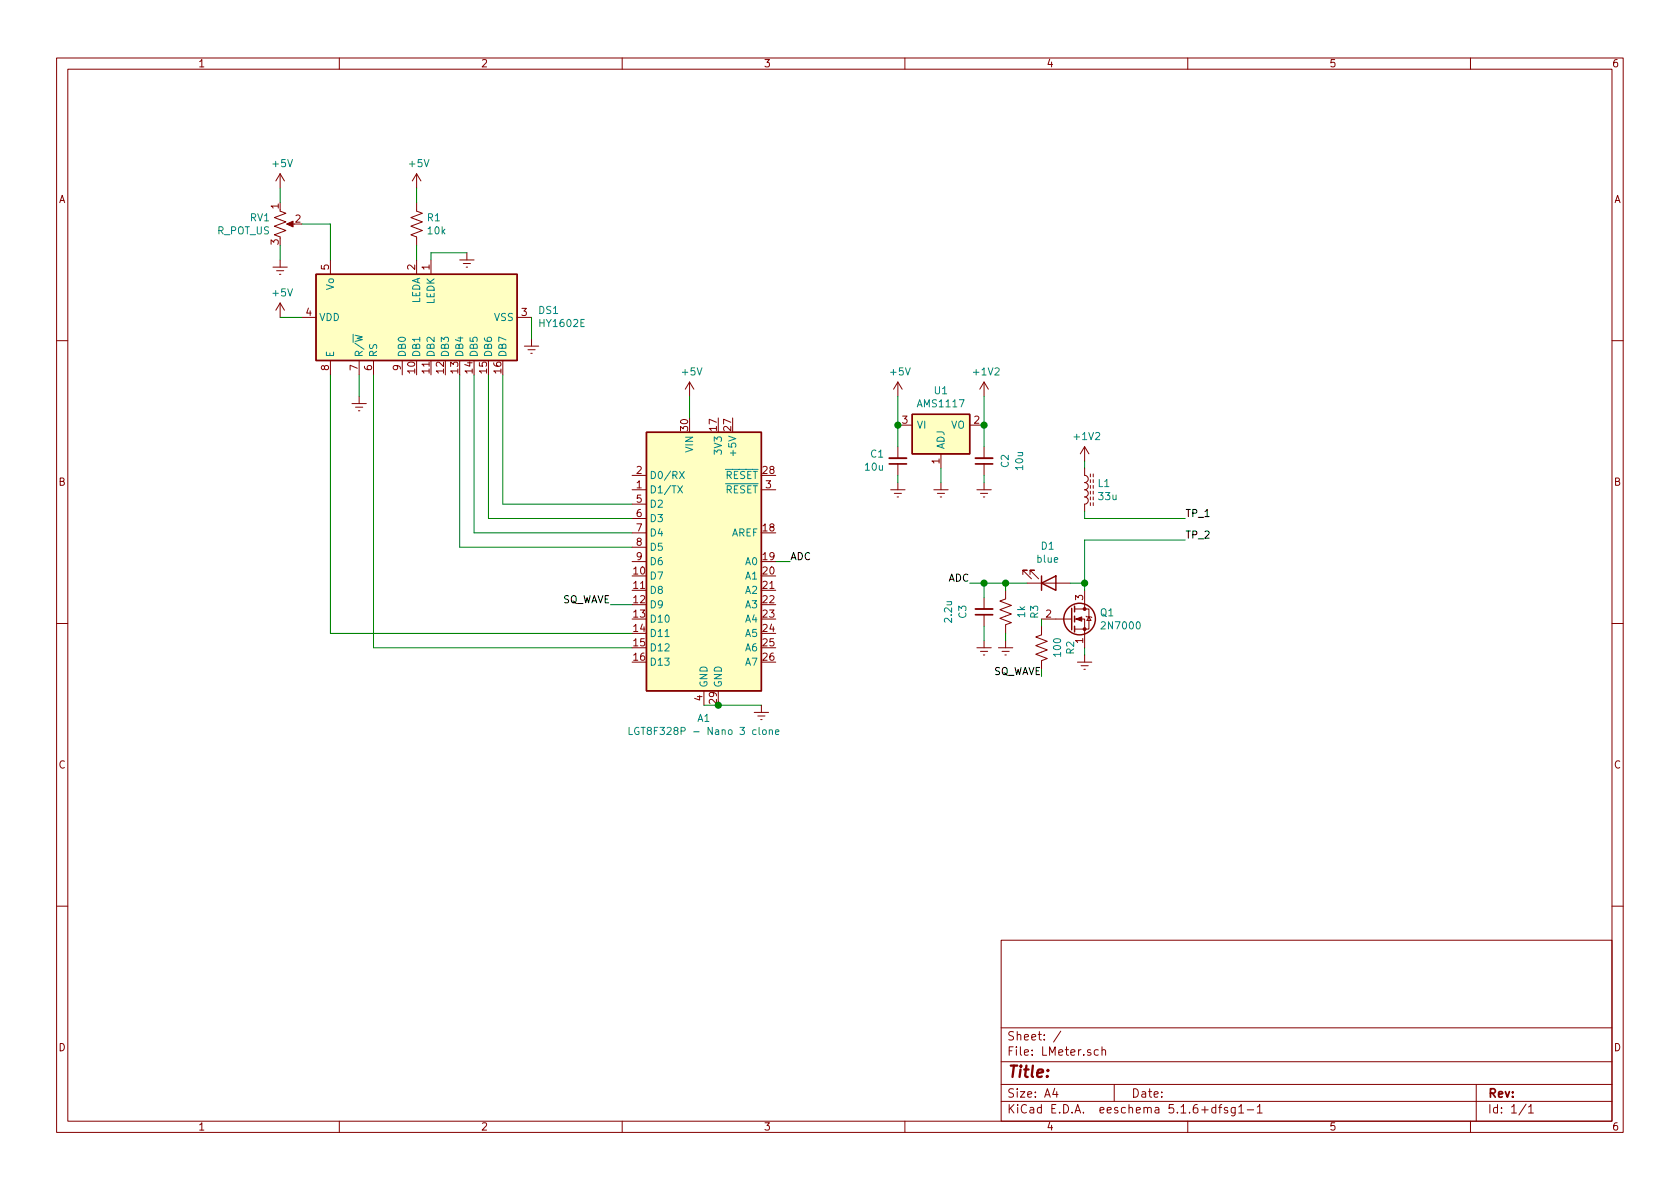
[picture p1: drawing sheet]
EESchema Schematic File Version 4
EELAYER 30 0
EELAYER END
$Descr A4 11693 8268
encoding utf-8
Sheet 1 1
Title ""
Date ""
Rev ""
Comp ""
Comment1 ""
Comment2 ""
Comment3 ""
Comment4 ""
$EndDescr
$Comp
L MCU_Module:Arduino_Nano_v3.x A1
U 1 1
P 4900 3900
F 0 "A1" H 4900 2811 50  0000 C CNN
F 1 "LGT8F328P - Nano 3 clone" H 4900 2720 50  0000 C CNN
F 2 "Module:Arduino_Nano" H 4900 3900 50  0001 C CIN
F 3 "http://www.mouser.com/pdfdocs/Gravitech_Arduino_Nano3_0.pdf" H 4900 3900 50  0001 C CNN
	1    4900 3900
	1    0    0    -1  
$EndComp
$Comp
L Display_Character:HY1602E DS1
U 1 1
P 2900 2200
F 0 "DS1" V 2946 1356 50  0000 R CNN
F 1 "HY1602E" V 2855 1356 50  0000 R CNN
F 2 "Display:HY1602E" H 2900 1300 50  0001 C CIN
F 3 "http://www.icbank.com/data/ICBShop/board/HY1602E.pdf" H 3100 2300 50  0001 C CNN
	1    2900 2200
	0    -1   -1   0   
$EndComp
$Comp
L power:Earth #PWR04
U 1 1
P 2500 2750
F 0 "#PWR04" H 2500 2500 50  0001 C CNN
F 1 "Earth" H 2500 2600 50  0001 C CNN
F 2 "" H 2500 2750 50  0001 C CNN
F 3 "~" H 2500 2750 50  0001 C CNN
	1    2500 2750
	1    0    0    -1  
$EndComp
$Comp
L power:Earth #PWR07
U 1 1
P 3700 2350
F 0 "#PWR07" H 3700 2100 50  0001 C CNN
F 1 "Earth" H 3700 2200 50  0001 C CNN
F 2 "" H 3700 2350 50  0001 C CNN
F 3 "~" H 3700 2350 50  0001 C CNN
	1    3700 2350
	1    0    0    -1  
$EndComp
$Comp
L power:Earth #PWR06
U 1 1
P 3250 1750
F 0 "#PWR06" H 3250 1500 50  0001 C CNN
F 1 "Earth" H 3250 1600 50  0001 C CNN
F 2 "" H 3250 1750 50  0001 C CNN
F 3 "~" H 3250 1750 50  0001 C CNN
	1    3250 1750
	1    0    0    -1  
$EndComp
$Comp
L power:Earth #PWR02
U 1 1
P 1950 1800
F 0 "#PWR02" H 1950 1550 50  0001 C CNN
F 1 "Earth" H 1950 1650 50  0001 C CNN
F 2 "" H 1950 1800 50  0001 C CNN
F 3 "~" H 1950 1800 50  0001 C CNN
	1    1950 1800
	1    0    0    -1  
$EndComp
$Comp
L power:Earth #PWR09
U 1 1
P 5300 4900
F 0 "#PWR09" H 5300 4650 50  0001 C CNN
F 1 "Earth" H 5300 4750 50  0001 C CNN
F 2 "" H 5300 4900 50  0001 C CNN
F 3 "~" H 5300 4900 50  0001 C CNN
	1    5300 4900
	1    0    0    -1  
$EndComp
Connection ~ 5000 4900
Wire Wire Line
	5000 4900 5300 4900
Wire Wire Line
	2500 2600 2500 2750
Wire Wire Line
	3700 2200 3700 2350
$Comp
L power:+5V #PWR01
U 1 1
P 1950 1300
F 0 "#PWR01" H 1950 1150 50  0001 C CNN
F 1 "+5V" H 1965 1473 50  0000 C CNN
F 2 "" H 1950 1300 50  0001 C CNN
F 3 "" H 1950 1300 50  0001 C CNN
	1    1950 1300
	1    0    0    -1  
$EndComp
$Comp
L power:+5V #PWR05
U 1 1
P 2900 1300
F 0 "#PWR05" H 2900 1150 50  0001 C CNN
F 1 "+5V" H 2915 1473 50  0000 C CNN
F 2 "" H 2900 1300 50  0001 C CNN
F 3 "" H 2900 1300 50  0001 C CNN
	1    2900 1300
	1    0    0    -1  
$EndComp
$Comp
L power:+5V #PWR03
U 1 1
P 1950 2200
F 0 "#PWR03" H 1950 2050 50  0001 C CNN
F 1 "+5V" H 1965 2373 50  0000 C CNN
F 2 "" H 1950 2200 50  0001 C CNN
F 3 "" H 1950 2200 50  0001 C CNN
	1    1950 2200
	1    0    0    -1  
$EndComp
$Comp
L power:+5V #PWR08
U 1 1
P 4800 2750
F 0 "#PWR08" H 4800 2600 50  0001 C CNN
F 1 "+5V" H 4815 2923 50  0000 C CNN
F 2 "" H 4800 2750 50  0001 C CNN
F 3 "" H 4800 2750 50  0001 C CNN
	1    4800 2750
	1    0    0    -1  
$EndComp
Wire Wire Line
	1950 2200 2100 2200
Wire Wire Line
	3000 1800 3000 1750
Wire Wire Line
	3000 1750 3250 1750
Wire Wire Line
	4800 2750 4800 2900
Wire Wire Line
	3500 2600 3500 3500
Wire Wire Line
	3500 3500 4400 3500
Wire Wire Line
	3400 2600 3400 3600
Wire Wire Line
	3400 3600 4400 3600
Wire Wire Line
	3300 2600 3300 3700
Wire Wire Line
	3300 3700 4400 3700
Wire Wire Line
	3200 2600 3200 3800
Wire Wire Line
	3200 3800 4400 3800
Wire Wire Line
	2300 2600 2300 4400
Wire Wire Line
	2300 4400 4400 4400
Wire Wire Line
	2600 2600 2600 4500
Wire Wire Line
	2600 4500 4400 4500
$Comp
L Device:R_POT_US RV1
U 1 1
P 1950 1550
F 0 "RV1" H 1883 1596 50  0000 R CNN
F 1 "R_POT_US" H 1883 1505 50  0000 R CNN
F 2 "" H 1950 1550 50  0001 C CNN
F 3 "~" H 1950 1550 50  0001 C CNN
	1    1950 1550
	1    0    0    -1  
$EndComp
Wire Wire Line
	1950 1300 1950 1400
Wire Wire Line
	1950 1700 1950 1800
Wire Wire Line
	2100 1550 2300 1550
Wire Wire Line
	2300 1550 2300 1800
$Comp
L Device:R_US R1
U 1 1
P 2900 1550
F 0 "R1" H 2968 1596 50  0000 L CNN
F 1 "10k" H 2968 1505 50  0000 L CNN
F 2 "" V 2940 1540 50  0001 C CNN
F 3 "~" H 2900 1550 50  0001 C CNN
	1    2900 1550
	1    0    0    -1  
$EndComp
Wire Wire Line
	2900 1300 2900 1400
Wire Wire Line
	2900 1700 2900 1800
Wire Wire Line
	4400 4200 4250 4200
Text Label 4250 4200 2    50   ~ 0
SQ_WAVE
$Comp
L Transistor_FET:2N7000 Q1
U 1 1
P 7450 4300
F 0 "Q1" H 7654 4346 50  0000 L CNN
F 1 "2N7000" H 7654 4255 50  0000 L CNN
F 2 "Package_TO_SOT_THT:TO-92_Inline" H 7650 4225 50  0001 L CIN
F 3 "https://www.fairchildsemi.com/datasheets/2N/2N7000.pdf" H 7450 4300 50  0001 L CNN
	1    7450 4300
	1    0    0    -1  
$EndComp
$Comp
L Regulator_Linear:AMS1117 U1
U 1 1
P 6550 2950
F 0 "U1" H 6550 3192 50  0000 C CNN
F 1 "AMS1117" H 6550 3101 50  0000 C CNN
F 2 "Package_TO_SOT_SMD:SOT-223-3_TabPin2" H 6550 3150 50  0001 C CNN
F 3 "http://www.advanced-monolithic.com/pdf/ds1117.pdf" H 6650 2700 50  0001 C CNN
	1    6550 2950
	1    0    0    -1  
$EndComp
$Comp
L power:Earth #PWR011
U 1 1
P 6550 3350
F 0 "#PWR011" H 6550 3100 50  0001 C CNN
F 1 "Earth" H 6550 3200 50  0001 C CNN
F 2 "" H 6550 3350 50  0001 C CNN
F 3 "~" H 6550 3350 50  0001 C CNN
	1    6550 3350
	1    0    0    -1  
$EndComp
$Comp
L power:+5V #PWR010
U 1 1
P 6250 2750
F 0 "#PWR010" H 6250 2600 50  0001 C CNN
F 1 "+5V" H 6265 2923 50  0000 C CNN
F 2 "" H 6250 2750 50  0001 C CNN
F 3 "" H 6250 2750 50  0001 C CNN
	1    6250 2750
	1    0    0    -1  
$EndComp
$Comp
L power:+1V2 #PWR014
U 1 1
P 6850 2750
F 0 "#PWR014" H 6850 2600 50  0001 C CNN
F 1 "+1V2" H 6865 2923 50  0000 C CNN
F 2 "" H 6850 2750 50  0001 C CNN
F 3 "" H 6850 2750 50  0001 C CNN
	1    6850 2750
	1    0    0    -1  
$EndComp
$Comp
L Device:C_Small C2
U 1 1
P 6850 3200
F 0 "C2" V 6700 3200 50  0000 C CNN
F 1 "10u" V 6600 3200 50  0000 C CNN
F 2 "" H 6850 3200 50  0001 C CNN
F 3 "~" H 6850 3200 50  0001 C CNN
	1    6850 3200
	-1   0    0    1   
$EndComp
$Comp
L Device:C_Small C1
U 1 1
P 6250 3200
F 0 "C1" H 6158 3154 50  0000 R CNN
F 1 "10u" H 6158 3245 50  0000 R CNN
F 2 "" H 6250 3200 50  0001 C CNN
F 3 "~" H 6250 3200 50  0001 C CNN
	1    6250 3200
	1    0    0    1   
$EndComp
$Comp
L Device:R_US R2
U 1 1
P 7250 4500
F 0 "R2" V 7045 4500 50  0000 C CNN
F 1 "100" V 7136 4500 50  0000 C CNN
F 2 "" V 7290 4490 50  0001 C CNN
F 3 "~" H 7250 4500 50  0001 C CNN
	1    7250 4500
	-1   0    0    -1  
$EndComp
$Comp
L power:Earth #PWR013
U 1 1
P 7550 4550
F 0 "#PWR013" H 7550 4300 50  0001 C CNN
F 1 "Earth" H 7550 4400 50  0001 C CNN
F 2 "" H 7550 4550 50  0001 C CNN
F 3 "~" H 7550 4550 50  0001 C CNN
	1    7550 4550
	-1   0    0    -1  
$EndComp
$Comp
L Device:L_Core_Ferrite L1
U 1 1
P 7550 3400
F 0 "L1" H 7638 3446 50  0000 L CNN
F 1 "33u" H 7638 3355 50  0000 L CNN
F 2 "" H 7550 3400 50  0001 C CNN
F 3 "~" H 7550 3400 50  0001 C CNN
	1    7550 3400
	1    0    0    -1  
$EndComp
$Comp
L power:+1V2 #PWR012
U 1 1
P 7550 3200
F 0 "#PWR012" H 7550 3050 50  0001 C CNN
F 1 "+1V2" H 7565 3373 50  0000 C CNN
F 2 "" H 7550 3200 50  0001 C CNN
F 3 "" H 7550 3200 50  0001 C CNN
	1    7550 3200
	1    0    0    -1  
$EndComp
Wire Wire Line
	7550 3600 8250 3600
Text Label 8250 3600 0    50   ~ 0
TP_1
Wire Wire Line
	7550 3750 8250 3750
Text Label 8250 3750 0    50   ~ 0
TP_2
$Comp
L Device:C_Small C3
U 1 1
P 6850 4250
F 0 "C3" V 6700 4250 50  0000 C CNN
F 1 "2.2u" V 6600 4250 50  0000 C CNN
F 2 "" H 6850 4250 50  0001 C CNN
F 3 "~" H 6850 4250 50  0001 C CNN
	1    6850 4250
	1    0    0    1   
$EndComp
$Comp
L Device:R_US R3
U 1 1
P 7000 4250
F 0 "R3" V 6795 4250 50  0000 C CNN
F 1 "1k" V 6886 4250 50  0000 C CNN
F 2 "" V 7040 4240 50  0001 C CNN
F 3 "~" H 7000 4250 50  0001 C CNN
	1    7000 4250
	-1   0    0    -1  
$EndComp
Wire Wire Line
	4900 4900 5000 4900
Wire Wire Line
	6850 4050 6850 4150
Wire Wire Line
	7550 3550 7550 3600
Wire Wire Line
	7550 3200 7550 3250
$Comp
L Device:LED D1
U 1 1
P 7300 4050
F 0 "D1" H 7293 3795 50  0000 C CNN
F 1 "blue" H 7293 3886 50  0000 C CNN
F 2 "" H 7300 4050 50  0001 C CNN
F 3 "~" H 7300 4050 50  0001 C CNN
	1    7300 4050
	1    0    0    1   
$EndComp
$Comp
L power:Earth #PWR015
U 1 1
P 6850 4450
F 0 "#PWR015" H 6850 4200 50  0001 C CNN
F 1 "Earth" H 6850 4300 50  0001 C CNN
F 2 "" H 6850 4450 50  0001 C CNN
F 3 "~" H 6850 4450 50  0001 C CNN
	1    6850 4450
	-1   0    0    -1  
$EndComp
Wire Wire Line
	7550 4050 7450 4050
Wire Wire Line
	7550 3750 7550 4050
Connection ~ 7550 4050
Wire Wire Line
	7000 4100 7000 4050
Wire Wire Line
	7000 4050 6850 4050
Wire Wire Line
	6850 4050 6750 4050
Connection ~ 6850 4050
Text Label 6750 4050 2    50   ~ 0
ADC
Text Label 5500 3900 0    50   ~ 0
ADC
Wire Wire Line
	5400 3900 5500 3900
Wire Wire Line
	6250 2950 6250 3100
Connection ~ 6250 2950
$Comp
L power:Earth #PWR?
U 1 1
P 6250 3350
F 0 "#PWR?" H 6250 3100 50  0001 C CNN
F 1 "Earth" H 6250 3200 50  0001 C CNN
F 2 "" H 6250 3350 50  0001 C CNN
F 3 "~" H 6250 3350 50  0001 C CNN
	1    6250 3350
	1    0    0    -1  
$EndComp
Wire Wire Line
	6250 3350 6250 3300
Wire Wire Line
	6250 2750 6250 2950
Wire Wire Line
	6850 2750 6850 2950
Wire Wire Line
	6550 3250 6550 3350
Wire Wire Line
	6850 2950 6850 3100
Connection ~ 6850 2950
$Comp
L power:Earth #PWR?
U 1 1
P 6850 3350
F 0 "#PWR?" H 6850 3100 50  0001 C CNN
F 1 "Earth" H 6850 3200 50  0001 C CNN
F 2 "" H 6850 3350 50  0001 C CNN
F 3 "~" H 6850 3350 50  0001 C CNN
	1    6850 3350
	1    0    0    -1  
$EndComp
Wire Wire Line
	6850 3350 6850 3300
Wire Wire Line
	7550 4050 7550 4100
Wire Wire Line
	7550 4500 7550 4550
$Comp
L power:Earth #PWR?
U 1 1
P 7000 4450
F 0 "#PWR?" H 7000 4200 50  0001 C CNN
F 1 "Earth" H 7000 4300 50  0001 C CNN
F 2 "" H 7000 4450 50  0001 C CNN
F 3 "~" H 7000 4450 50  0001 C CNN
	1    7000 4450
	-1   0    0    -1  
$EndComp
Wire Wire Line
	6850 4350 6850 4450
Wire Wire Line
	7000 4400 7000 4450
Wire Wire Line
	7000 4050 7150 4050
Connection ~ 7000 4050
Wire Wire Line
	7250 4650 7250 4700
Text Label 7250 4700 2    50   ~ 0
SQ_WAVE
Wire Wire Line
	7250 4300 7250 4350
$EndSCHEMATC
